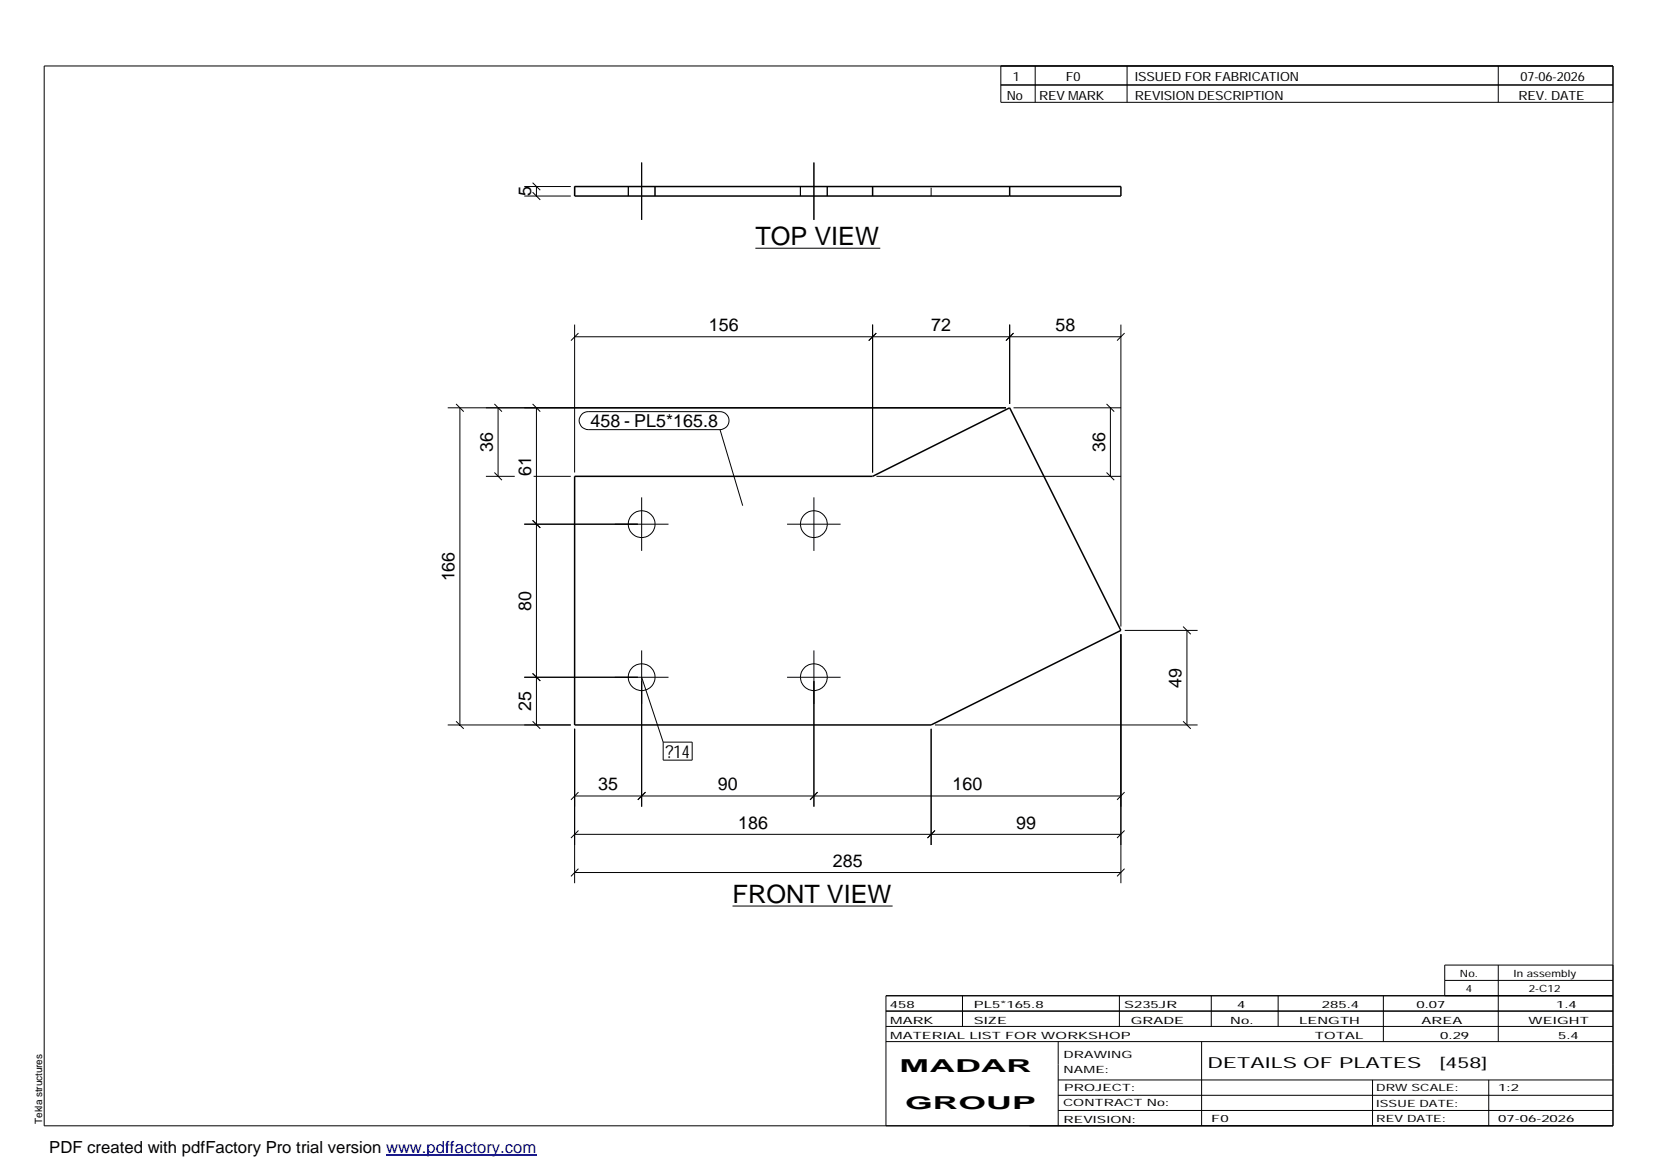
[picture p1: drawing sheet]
<svg xmlns="http://www.w3.org/2000/svg" width="420mm" height="297mm" viewBox="0 0 420 297" stroke-linecap="round" stroke-linejoin="round" font-family="sans-serif">
<g fill="none" stroke="#000" stroke-width=".25">
<path d="M11.2 16.7h398.3v269.1h-398.3zM254.1 16.7v9.3h155.4M262.8 16.7v9.3M286.1 16.7v9.3M380.4 16.7v9.3M254.1 21.6h155.4M133.1 49.8h11.8M133.1 47.4h11.8M135.2 48.8l2 1.9M135.2 46.4l2 1.9M136.2 47.4v2.4M159.5 47.4v2.4"/>
<path d="M162.9 41.3v14.5M166.3 47.4v2.4M203.2 47.4v2.4M206.6 41.3v14.5M210 47.4v2.4M191.8 63h31.7M145.9 82.4v37.6M145.9 85.5h138.7M146.9 84.6l-2 1.9M221.5 82.4v37.6M222.5 84.6l-1.9 1.9M256.3 82.4v20.2"/>
<path d="M257.3 84.6l-1.9 1.9M284.6 82.4v76.7M285.5 84.6l-1.9 1.9M113.7 103.5h141.7M115.8 102.6l1.9 1.9M116.8 103.5v80.6M125.5 120l1.9 1.9M125.5 102.6l1.9 1.9M126.4 103.5v17.4M135.2 102.6l2 1.9M136.2 103.5v80.6M147.7 105.2l.8-.5 .8-.2h33.5a2.29 2.29 0 0 1 2.3 2.3 2.29 2.29 0 0 1-2.3 2.3h-33.5a2.31 2.31 0 0 1-2.1-1.4 2.31 2.31 0 0 1 .5-2.5z"/>
<path d="M182.8 109.1l5.8 19.3M257.3 103.5h27.3M280.9 120l2 1.9M280.9 102.6l2 1.9M281.9 103.5v17.4M123.4 120.9h7.3M133.1 133.1h36.6M135.2 132.1l2 1.9M135.5 120.9h9.4M162.9 126.3v13.6M199.8 133.1h13.6M206.6 126.3v13.6"/>
<path d="M222.5 120.9h62.1M300.4 159.1l1.9 1.9M133.1 171.9h36.6M135.2 171l2 1.9M162.9 165.1v39.7M162.9 171.9l5.5 16.5M199.8 171.9h13.6M206.6 165.1v39.7M284.6 161v63.2M285.5 160h18.5M301.3 160v24.1M113.7 184.1h31.2"/>
<path d="M115.8 183.1l1.9 1.9M135.2 183.1l2 1.9M145.9 185v39.2M168.4 188.4h7.3v4.6h-7.3zM236.4 185v29.5M237.4 184.1h66.6M300.4 183.1l1.9 1.9M145.9 211.8h138.7M145.9 202.1h138.7M146.9 210.8l-2 2M146.9 201.1l-2 2M163.9 201.1l-2 2"/>
<path d="M207.6 201.1l-1.9 2M237.4 210.8l-1.9 2M285.5 210.8l-1.9 2M285.5 201.1l-1.9 2M145.9 221.5h138.7M146.9 220.5l-2 2M186 230h40.6M285.5 220.5l-1.9 2M224.9 256.7h184.6M244.3 252.8v7.8M284.2 252.8v7.8M307.5 252.8v7.8"/>
<path d="M324.5 252.8v7.8M351.2 252.8v11.6M366.8 248.9h42.7M380.4 245v19.4M409.5 245h-42.7v7.8M409.5 252.8h-184.6v33M224.9 264.4h184.6M224.9 260.6h184.6M268.6 264.4v21.4M268.6 274.2h140.9M268.6 278.1h140.9M305.1 264.4v21.4"/>
<path d="M348.4 274.2v11.6M378 274.2v11.6M268.6 281.9h140.9"/>
<circle cx="162.9" cy="133.1" r="3.4"/>
<circle cx="206.6" cy="133.1" r="3.4"/>
<circle cx="162.9" cy="171.9" r="3.4"/>
<circle cx="206.6" cy="171.9" r="3.4"/>
</g>
<path d="M145.9 47.4h138.7v2.4h-138.7zM221.5 47.4v2.4M256.3 47.4v2.4M145.9 120.9h75.6l34.8-17.4 28.3 56.5-48.2 24.1h-90.5z" fill="none" stroke="#000" stroke-width=".38"/>
<path d="M145.9 47.4v2.4M236.4 49.8v-2.4" fill="none" stroke="#000" stroke-width=".25" stroke-dasharray="2.1 2.1" stroke-linecap="butt"/>
<path d="M98 293.3h38.2" fill="none" stroke="#00f" stroke-width=".3"/>
<g font-size="6.4">
<text x="191.8" y="62.3">TOP VIEW</text>
<text x="186" y="229.3">FRONT VIEW</text>
</g>
<g font-size="4.5">
<text x="134.8" y="49.8" transform="rotate(-90 134.8 49.8)">5</text>
<text x="179.9" y="84.1">156</text>
<text x="236.4" y="84.1">72</text>
<text x="267.9" y="84.1">58</text>
<text x="149.9" y="108.5">458 - PL5*165.8</text>
<text x="125.1" y="114.8" transform="rotate(-90 125.1 114.8)">36</text>
<text x="280.5" y="114.8" transform="rotate(-90 280.5 114.8)">36</text>
<text x="134.8" y="120.8" transform="rotate(-90 134.8 120.8)">61</text>
<text x="115.4" y="147.6" transform="rotate(-90 115.4 147.6)">166</text>
<text x="134.8" y="155" transform="rotate(-90 134.8 155)">80</text>
<text x="300" y="174.6" transform="rotate(-90 300 174.6)">49</text>
<text x="134.8" y="180.5" transform="rotate(-90 134.8 180.5)">25</text>
<text x="168.9" y="192.4">?14</text>
<text x="151.9" y="200.7">35</text>
<text x="182.2" y="200.7">90</text>
<text x="241.8" y="200.7">160</text>
<text x="187.4" y="210.4">186</text>
<text x="257.9" y="210.4">99</text>
<text x="211.5" y="220.1">285</text>
<text x="228.4" y="272.3">MADAR</text>
<text x="229.8" y="281.6">GROUP</text>
</g>
<text font-size="4.2" x="12.5" y="292.7">PDF created with pdfFactory Pro trial version www.pdffactory.com</text>
<g font-size="3.9">
<text x="306.5" y="271.3">DETAILS OF PLATES</text>
<text x="365.4" y="271.3">[458]</text>
</g>
<g font-size="3.2">
<text x="257.1" y="20.5">1</text>
<text x="270.6" y="20.5">F0</text>
<text x="288.1" y="20.5">ISSUED FOR FABRICATION</text>
<text x="386" y="20.5">07-06-2026</text>
<text x="255.6" y="25.5">No</text>
<text x="263.8" y="25.5">REV MARK</text>
<text x="288.1" y="25.5">REVISION DESCRIPTION</text>
<text x="385.5" y="25.5">REV. DATE</text>
</g>
<g font-size="2.5">
<text x="370.6" y="247.9">No.</text>
<text x="372.1" y="251.8">4</text>
<text x="384.3" y="247.9">In assembly</text>
<text x="388.1" y="251.8">2-C12</text>
<text x="225.9" y="255.9">458</text>
<text x="247.3" y="255.9">PL5*165.8</text>
<text x="285.4" y="255.9">S235JR</text>
<text x="314.1" y="255.9">4</text>
<text x="335.6" y="255.9">285.4</text>
<text x="359.6" y="255.9">0.07</text>
<text x="395.1" y="255.9">1.4</text>
<text x="226" y="263.7">MATERIAL LIST FOR WORKSHOP</text>
<text x="226" y="259.9">MARK</text>
<text x="247.2" y="259.9">SIZE</text>
<text x="287.1" y="259.9">GRADE</text>
<text x="312.3" y="259.9">No.</text>
<text x="329.8" y="259.9">LENGTH</text>
<text x="333.8" y="263.7">TOTAL</text>
<text x="360.9" y="259.9">AREA</text>
<text x="365.6" y="263.7">0.29</text>
<text x="388.1" y="259.9">WEIGHT</text>
<text x="395.6" y="263.7">5.4</text>
<text x="270" y="268.5">DRAWING</text>
<text x="270" y="272.5">NAME:</text>
<text x="269.9" y="280.9">CONTRACT No:</text>
<text x="270.2" y="277">PROJECT:</text>
<text x="349.4" y="277.1">DRW SCALE:</text>
<text x="349.4" y="281">ISSUE DATE:</text>
<text x="380.4" y="277.1">1:2</text>
<text x="10.7" y="285.4" transform="rotate(-90 10.7 285.4)">Tekla structures</text>
<text x="270" y="285">REVISION:</text>
<text x="307.5" y="284.8">F0</text>
<text x="349.4" y="284.8">REV DATE:</text>
<text x="380.4" y="284.8">07-06-2026</text>
</g>
</svg>
